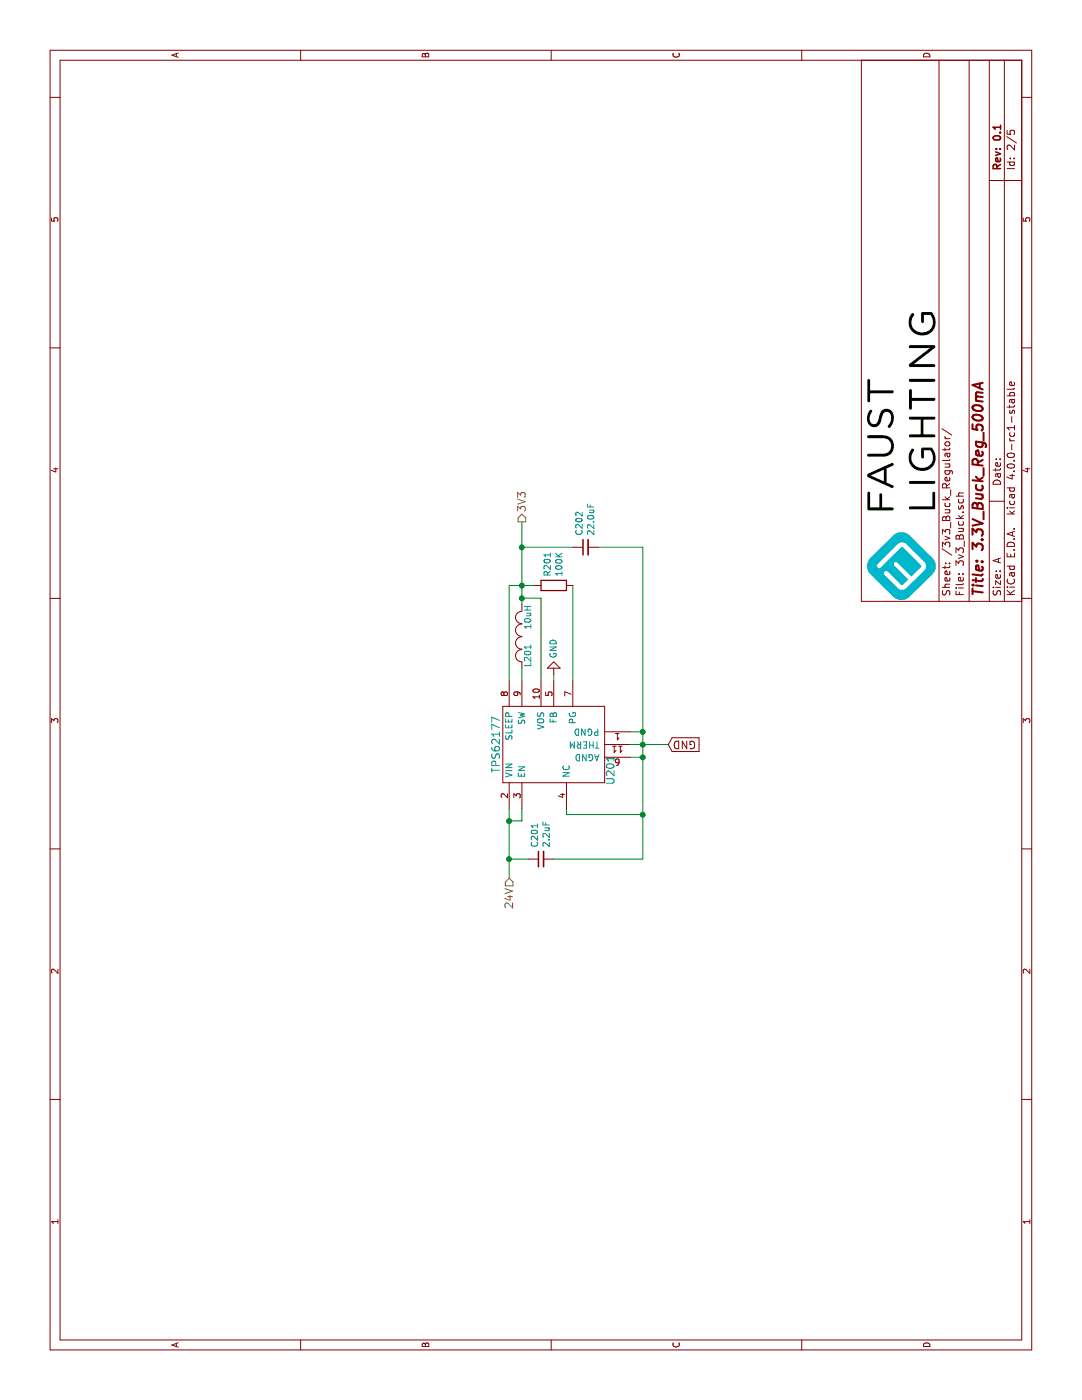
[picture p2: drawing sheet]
EESchema Schematic File Version 2
LIBS:power
LIBS:device
LIBS:transistors
LIBS:conn
LIBS:linear
LIBS:regul
LIBS:74xx
LIBS:cmos4000
LIBS:adc-dac
LIBS:memory
LIBS:xilinx
LIBS:microcontrollers
LIBS:dsp
LIBS:microchip
LIBS:analog_switches
LIBS:motorola
LIBS:texas
LIBS:intel
LIBS:audio
LIBS:interface
LIBS:digital-audio
LIBS:philips
LIBS:display
LIBS:cypress
LIBS:siliconi
LIBS:opto
LIBS:atmel
LIBS:contrib
LIBS:valves
LIBS:MF_Aesthetics
LIBS:MF_Connectors
LIBS:MF_Discrete_Semiconductor
LIBS:MF_Displays
LIBS:MF_Frequency_Control
LIBS:MF_IC_Analog
LIBS:MF_IC_Digital
LIBS:MF_IC_Power
LIBS:MF_LEDs
LIBS:MF_Passives
LIBS:MF_Sensors
LIBS:MF_Switches
LIBS:3 channel led driver rev0.4-cache
EELAYER 25 0
EELAYER END
$Descr A 11000 8500
encoding utf-8
Sheet 2 5
Title "3.3V_Buck_Reg_500mA"
Date ""
Rev "0.1"
Comp ""
Comment1 ""
Comment2 ""
Comment3 ""
Comment4 ""
$EndDescr
Wire Wire Line
	2900 2050 3450 2050
Wire Wire Line
	3350 2050 3350 2150
Wire Wire Line
	3350 2150 3450 2150
Connection ~ 3350 2050
Wire Wire Line
	3450 2500 3400 2500
Wire Wire Line
	3050 3100 3050 2400
Wire Wire Line
	3050 2200 3050 2050
Connection ~ 3050 2050
Wire Wire Line
	4450 2300 5100 2300
Wire Wire Line
	5100 2300 5100 2150
Wire Wire Line
	4500 2400 4450 2400
Wire Wire Line
	4450 2550 5200 2550
Wire Wire Line
	5200 2050 5200 2250
Connection ~ 5100 2150
Connection ~ 5200 2150
Wire Wire Line
	5200 2050 4450 2050
Wire Wire Line
	5500 2150 5500 2550
Wire Wire Line
	5500 2750 5500 3100
Connection ~ 5500 2150
$Comp
L C_Small C201
U 1 1
P 3050 2300
F 0 "C201" H 3142 2346 50  0000 L CNN
F 1 "2.2uF" H 3142 2255 50  0000 L CNN
F 2 "Capacitors_SMD:C_0805" H 3142 2255 50  0001 L CNN
F 3 "http://www.mouser.com/ds/2/281/murata_c02e-542457.pdf" H 3142 2209 50  0001 L CNN
F 4 "GRM21BR61E225KA12L" H 3050 2300 60  0001 C CNN "Manufacturer_Part_#"
F 5 "Murata Electronics" H 3050 2300 60  0001 C CNN "Manufacturer"
F 6 "81-GRM21R61E225KA12L" H 3050 2300 60  0001 C CNN "Mouser_Part_#"
F 7 "$0.23" H 3050 2300 60  0001 C CNN "Qty:1"
F 8 "$0.12" H 3050 2300 60  0001 C CNN "Qty:10"
F 9 "$0.068" H 3050 2300 60  0001 C CNN "Qty:100"
F 10 "$0.051" H 3050 2300 60  0001 C CNN "Qty:1000"
F 11 "$0.038" H 3050 2300 60  0001 C CNN "Qty:5000"
F 12 "25V X5R 10%" H 3050 2300 60  0001 C CNN "Notes"
	1    3050 2300
	1    0    0    -1  
$EndComp
$Comp
L C_Small C202
U 1 1
P 5500 2650
F 0 "C202" H 5592 2696 50  0000 L CNN
F 1 "22.0uF" H 5592 2605 50  0000 L CNN
F 2 "Capacitors_SMD:C_0805" H 5500 2650 50  0001 C CNN
F 3 "http://www.mouser.com/ds/2/281/c02e-2905.pdf" H 5500 2650 50  0001 C CNN
F 4 "81-GRM21R60J226ME39L" H 5500 2650 60  0001 C CNN "Manufacturer_Part_#"
F 5 "Murata Electronics" H 5500 2650 60  0001 C CNN "Manufacturer"
F 6 "81-GRM21R60J226ME39L" H 5500 2650 60  0001 C CNN "Mouser_Part_#"
F 7 "$0.24" H 5500 2650 60  0001 C CNN "Qty:1"
F 8 "$0.10" H 5500 2650 60  0001 C CNN "Qty:10"
F 9 "$0.068" H 5500 2650 60  0001 C CNN "Qty:100"
F 10 "$0.051" H 5500 2650 60  0001 C CNN "Qty:1000"
F 11 "$0.044" H 5500 2650 60  0001 C CNN "Qty:5000"
F 12 "6.3V X5R 20%" H 5500 2650 60  0001 C CNN "Notes"
	1    5500 2650
	1    0    0    -1  
$EndComp
$Comp
L R R201
U 1 1
P 5200 2400
F 0 "R201" H 5270 2446 50  0000 L CNN
F 1 "100K" H 5270 2355 50  0000 L CNN
F 2 "Resistors_SMD:R_0603" V 5130 2400 50  0001 C CNN
F 3 "CRCW0402100KFKED" H 5200 2400 50  0001 C CNN
F 4 "~" H 5200 2400 60  0001 C CNN "Manufacturer"
F 5 "~" H 5200 2400 60  0001 C CNN "Mouser_Part_#"
F 6 "$0.00" H 5200 2400 60  0001 C CNN "Qty:1"
F 7 "$0.00" H 5200 2400 60  0001 C CNN "Qty:10"
F 8 "$0.00" H 5200 2400 60  0001 C CNN "Qty:100"
F 9 "$0.00" H 5200 2400 60  0001 C CNN "Qty:1000"
F 10 "$0.00" H 5200 2400 60  0001 C CNN "Qty:5000"
F 11 "1% Tolerence" H 5200 2400 60  0001 C CNN "Notes"
	1    5200 2400
	1    0    0    -1  
$EndComp
$Comp
L GND #PWR018
U 1 1
P 4500 2400
F 0 "#PWR018" H 4500 2150 50  0001 C CNN
F 1 "GND" V 4505 2272 50  0000 R CNN
F 2 "" H 4500 2400 50  0000 C CNN
F 3 "" H 4500 2400 50  0000 C CNN
	1    4500 2400
	0    -1   -1   0   
$EndComp
$Comp
L TPS62177 U201
U 1 1
P 3950 2400
F 0 "U201" H 3750 1950 60  0000 C CNN
F 1 "TPS62177" H 3950 2850 60  0000 C CNN
F 2 "junes:TPS62177" H 3950 2150 60  0001 C CNN
F 3 "http://www.ti.com/lit/ds/symlink/tps62177.pdf" H 3950 2150 60  0001 C CNN
F 4 "TPS62177DQCR" H 3950 2400 60  0001 C CNN "Manufacturer_Part_#"
F 5 "Texas Instruments" H 3950 2400 60  0001 C CNN "Manufacturer"
F 6 "595-TPS62177DQCR" H 3950 2400 60  0001 C CNN "Mouser_Part_#"
F 7 "$1.53" H 3950 2400 60  0001 C CNN "Qty:1"
F 8 "$1.38" H 3950 2400 60  0001 C CNN "Qty:10"
F 9 "$1.11" H 3950 2400 60  0001 C CNN "Qty:100"
F 10 "$0.653" H 3950 2400 60  0001 C CNN "Qty:1000"
F 11 "$0.653" H 3950 2400 60  0001 C CNN "Qty:5000"
	1    3950 2400
	1    0    0    -1  
$EndComp
Wire Wire Line
	3400 2500 3400 3100
$Comp
L INDUCTOR_SMALL L201
U 1 1
P 4800 2150
F 0 "L201" H 4650 2100 50  0000 C CNN
F 1 "10uH" H 4950 2100 50  0000 C CNN
F 2 "junes:VLS4012ET-100M" H 4800 2150 60  0001 C CNN
F 3 "http://www.mouser.com/ds/2/400/nductor_commercial_power_vls4012e_en-776132.pdf" H 4800 2150 60  0001 C CNN
F 4 "VLS4012ET-100M" H 4800 2150 60  0001 C CNN "Manufacturer_Part_#"
F 5 "TDK" H 4800 2150 60  0001 C CNN "Manufacturer"
F 6 "810-VLS4012ET-100M" H 4800 2150 60  0001 C CNN "Mouser_Part_#"
F 7 "$0.60" H 4800 2150 60  0001 C CNN "Qty:1"
F 8 "$0.432" H 4800 2150 60  0001 C CNN "Qty:10"
F 9 "$0.399" H 4800 2150 60  0001 C CNN "Qty:100"
F 10 "$0.226" H 4800 2150 60  0001 C CNN "Qty:1000"
F 11 "$0.206" H 4800 2150 60  0001 C CNN "Qty:5000"
F 12 "20% 500mA+ 228mOhms" H 4800 2150 60  0001 C CNN "Notes"
	1    4800 2150
	1    0    0    -1  
$EndComp
Wire Wire Line
	4450 2150 4550 2150
Wire Wire Line
	5050 2150 5700 2150
Text HLabel 2900 2050 0    60   Input ~ 0
24V
Text HLabel 5700 2150 2    60   Output ~ 0
3V3
Text GLabel 3950 3300 3    60   Input ~ 0
GND
Wire Wire Line
	5500 3100 3050 3100
Connection ~ 3400 3100
Wire Wire Line
	3950 3000 3950 3300
Connection ~ 3950 3100
Wire Wire Line
	3850 3000 3850 3100
Connection ~ 3850 3100
Wire Wire Line
	4050 3000 4050 3100
Connection ~ 4050 3100
$EndSCHEMATC
